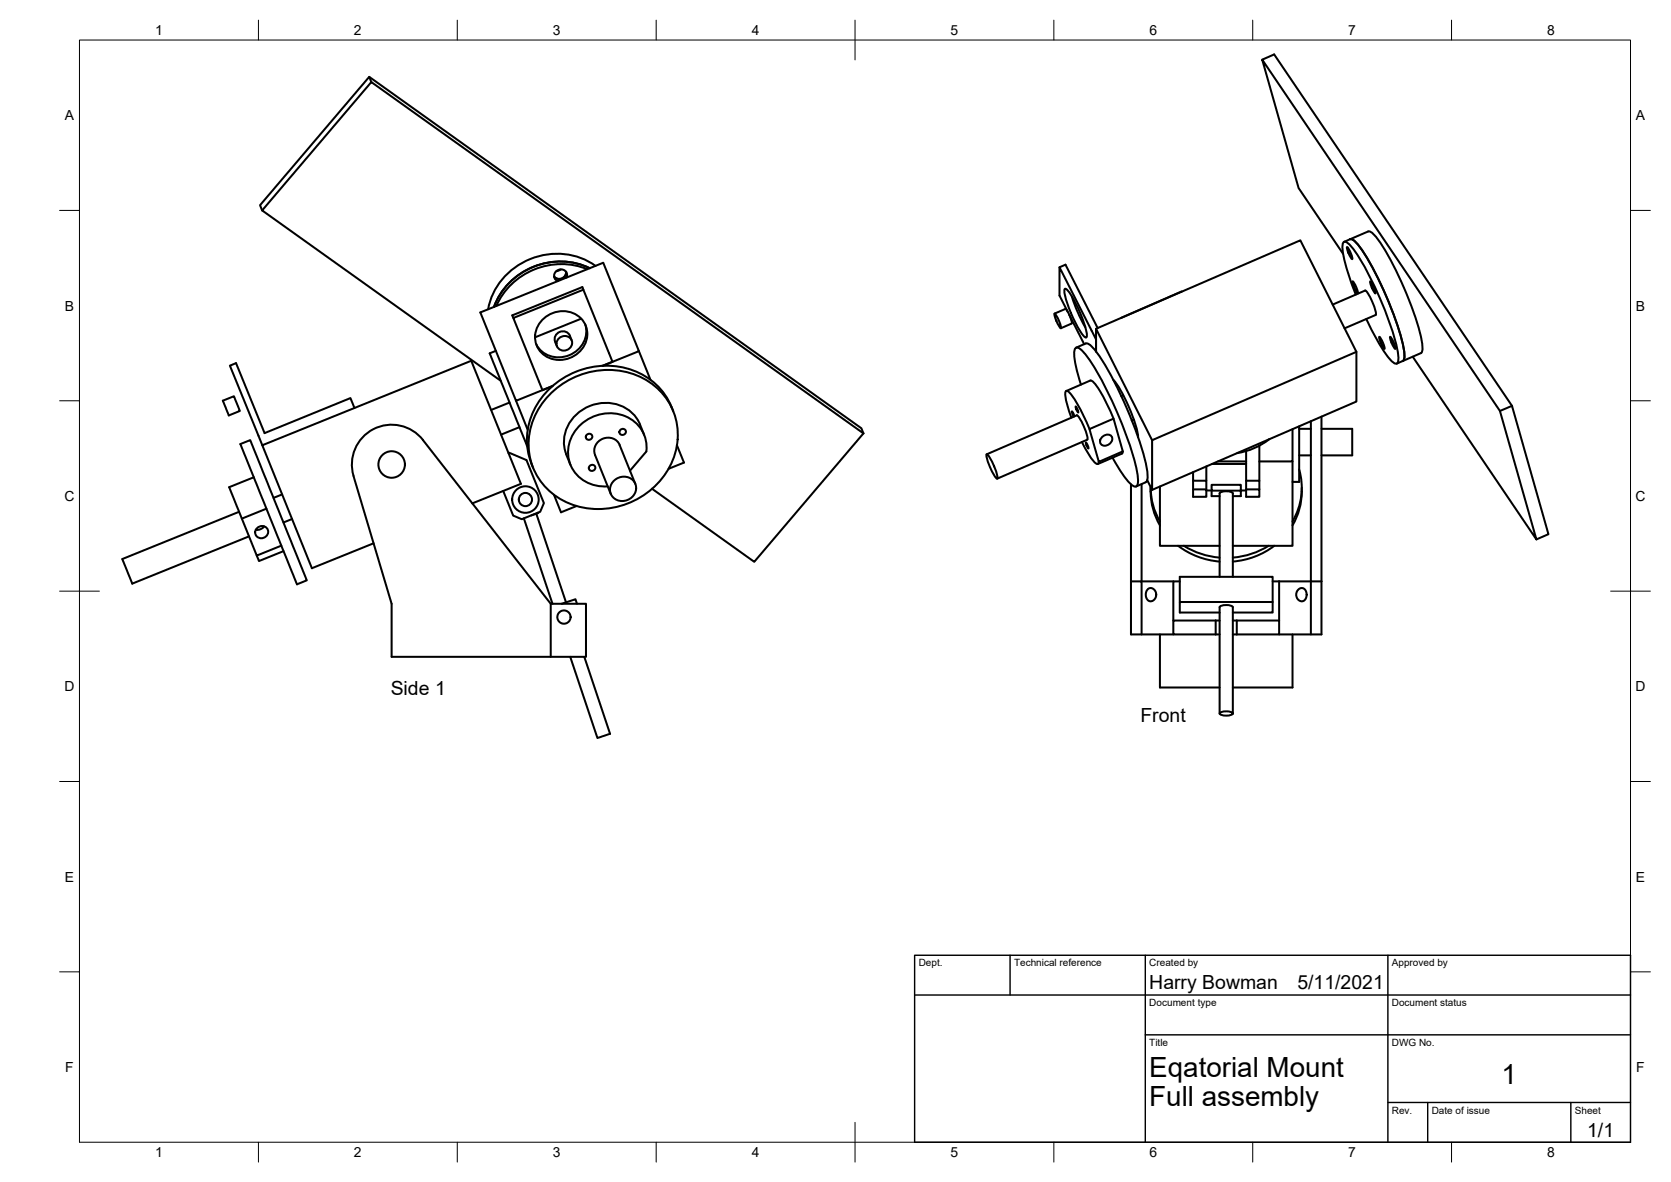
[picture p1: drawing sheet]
<svg xmlns="http://www.w3.org/2000/svg" width="420mm" height="297mm" viewBox="0 0 420 297" stroke-linecap="round" stroke-linejoin="round" font-family="sans-serif">
<!-- layer: Visible -->
<g fill="none" stroke="#000" stroke-width=".51">
<path d="M92.8 19.3l123.8 88.3 .5 1.3M317.4 15l3-1.3 59.8 88.3M93.4 20.6l-.6-1.3-27.4 32.3 .5 1.3M344 58.2l-6 2.6M344 58.2a2.34 2.34 0 0 1 1.9 1.3 78.2 78.2 0 0 1 11.7 27 2.34 2.34 0 0 1-.3 2.3l-4.6 1.9M120.8 78.5l30.9-12.5 9 22.3-9.2 3.7 2.5-1.1-7.3-18.1-17.6 7.1 7.3 18.2 2.5-1.1-9.1 3.7zM141 67.7l-1.1 .4M142.3 68.3a1.71 1.71 0 0 1-1 1.7 1.71 1.71 0 0 1-2-.5M142.5 69.8a1.56 1.56 0 0 0-1-2 1.56 1.56 0 0 0-1.9 .8 1.56 1.56 0 0 0 .6 2.1M146.7 72.8l-.3-.7-17.6 7.2 .3 .6M147.7 67.7a17.9 17.9 0 0 0-22.9 9.2M148.3 67.4a17.8 17.8 0 0 0-24.1 9.7"/>
<path d="M149.7 66.8a17.6 17.6 0 0 0-27 10.9M265.2 78.8a6.6 6.6 0 0 1 1.5 3.7 6.6 6.6 0 0 1-1.5-3.7zM266.4 67.2l1.5-.7 8.1 15.9M267.7 72.7l.2-.1a11.4 11.4 0 0 1 3.2 5 20.5 20.5 0 0 1 2.2 6.8l-.2 .4a11.4 11.4 0 0 1-3.3-5 20.5 20.5 0 0 1-2.2-6.9zM267.9 77.6l-2.7 1.2M267.9 77.6a6.7 6.7 0 0 1 1.6 3.7l-2.8 1.2M268.5 78.3l-2.1-4v-7.1l9.2 18.1v3.1v-5.8l51.4-22.2 14.1 28v12.5l-51.4 22.2M268.9 79.1l3.7 7.4M269.5 74.5a37.1 37.1 0 0 0 3.4 7.7M297.1 73.3l-15.2 6.6M335.1 76.5l8.2-3.5a11 11 0 0 1 2.6 6.1l-7.8 3.4M337.7 63.8l-11.2-16.5-9.1-32.3 59.7 88.3"/>
<path d="M338.7 62.1a5.3 5.3 0 0 1 1.3 3 5.3 5.3 0 0 1-1.3-3zM339.5 60.1a2.34 2.34 0 0 1 1.9 1.3 78.2 78.2 0 0 1 11.7 27 2.34 2.34 0 0 1-.4 2.3M340.1 70.7a5.3 5.3 0 0 1 1.3 3 5.3 5.3 0 0 1-1.3-3zM340.9 74a39.4 39.4 0 0 1-3.3-12.4l.3-.8a1.81 1.81 0 0 1 1.8 1 75.6 75.6 0 0 1 10.5 21.6l1.3 5.1a4.5 4.5 0 0 1-.1 2.7l-.3 .2a2.86 2.86 0 0 1-1.9-1.5l-3.1-4.6-2.6-5.1M344.6 70.7a5.3 5.3 0 0 1 1.2 3 5.3 5.3 0 0 1-1.2-3zM124.7 88.2l-1.6 .6 9.4 23.3M125.9 95.7l-60-42.8 27.5-32.3 123.7 88.3M136.5 80.3a6.6 6.6 0 0 1 11 2.1 6.8 6.8 0 0 1-3 7 6.8 6.8 0 0 1-7.6-.1 5.8 5.8 0 0 1-.4-9zM138.7 98.7a20 20 0 0 1 25.3-2.2 16.3 16.3 0 0 1 2.9 23.2 20.1 20.1 0 0 1-27.6 4.7 16.3 16.3 0 0 1-2.8-23.2zM139.6 85.9l.4 1.1M140.6 85a1.89 1.89 0 0 1 3.2 .6 1.89 1.89 0 0 1-2 2.5 1.75 1.75 0 0 1-1.8-1.1 1.75 1.75 0 0 1 .6-2zM143.7 85.5a2.22 2.22 0 0 0-3-2.1 1.91 1.91 0 0 0-1.1 2.4"/>
<path d="M146.2 80.1l-11.7 4.7M147.1 81.5a6.8 6.8 0 0 1-8.8 8 5.9 5.9 0 0 1-3.5-3M160.7 88.3l2.9 7.2M268.1 98.3l6-2.7a1.81 1.81 0 0 1 1.4 1.1l2.2 3.6 2.3 4.9M270.6 87.4l2.4-1.1a2.34 2.34 0 0 1 2 1.3 79.4 79.4 0 0 1 10.7 20.9 40.3 40.3 0 0 1 2.9 11.3l-.3 1.1-.2 .3M271.8 96.7l-.9-3.2-.8-3.6a3.1 3.1 0 0 1 .3-2.4 1.42 1.42 0 0 1 1.7 .7 60.8 60.8 0 0 1 8.8 15.4 60.8 60.8 0 0 1 5.2 17 1.42 1.42 0 0 1-.6 1.7 6.4 6.4 0 0 1-3.3-3.3l-2.5-4M275.6 82.6l14.1 28M279.9 95.5a35.3 35.3 0 0 1 6.3 14.4M282.4 99.3l-.5 .2M341.1 88.4l-51.4 22.2v12.5l-1.2-2.4M346.8 84.6a5.3 5.3 0 0 1 1.3 3.1 5.3 5.3 0 0 1-1.3-3.1zM349.6 84.6a5.3 5.3 0 0 1 1.2 3.1 5.3 5.3 0 0 1-1.2-3.1z"/>
<path d="M352.7 90.7l-1.5 .7M355.2 89.6l31.1 46-9.2-32.3M56 100.7l2.8-1.1 1.5 3.7-2.8 1.1zM60.4 111.6l2.5-1 14.2 35.2-2.4 1zM63.8 119.9l-6.2 2.5 3.2 7.9M88.9 119.6l9.6 32.1v13.4h48.8v-13.4h-8.8M88.9 119.6a10 10 0 0 1 5-11.8 10 10 0 0 1 12.5 2.8l32.1 41.1v13.4M89.1 102.5l-1-2.5-21.6 8.8-7.1-17.5-1.6 .6 8.2 20M127.8 113.9l.2-.1 4.4 1.8 4.4 10.8-1 2.2-4.6 1.9-2.2-.9-2.5-6.2M128.1 101.2l-4.6 1.8M129.8 100.7l2.9 7.3M130.6 107.3l-4.6 1.9"/>
<path d="M133.6 116.5l.4 1.1M158.4 118.3l4.1-4.9a8.9 8.9 0 0 0-10.6-9.5 9.9 9.9 0 0 0-8.7 12.1 9.1 9.1 0 0 0 9.6 6.2M160.9 106.7l1.1 2.6M160.9 106.7a9.8 9.8 0 0 0-14.8-3.5 9.3 9.3 0 0 0-3.7 11l1 2.6M169.3 103.3a17.7 17.7 0 0 0-21-10.9 19.2 19.2 0 0 0-15.8 19.3l.6 3.2 .5 1.6M170.2 111.9l1.8 4.4-3.9 1.5M217.1 108.9l-27.4 32.3-25.7-18.4M248.1 114.2a12 12 0 0 1 2.7 6l-.1 .1a12 12 0 0 1-2.7-6zM269.4 104.9l-1.4-4.4-.2-1.5 .2-.7a1.11 1.11 0 0 1 1.3 .7 38.4 38.4 0 0 1 4.6 8.8M270.2 104.6l-.7-1.2 .5 1.3M270.5 102.1l.4 .8 .2 .8-.5-.8zM270.7 104.4a11 11 0 0 1 2.7 6.1l-22.7 9.8"/>
<path d="M270.7 104.4l-22.6 9.8M272 111.1l2.5 4.2a2.44 2.44 0 0 0 1.5 1.3l.3-.6M273 111.2l.5 .7 .2 .8-.5-.8zM273.9 107.8l6.1-2.6 2.3 8.2-6 2.7zM277.2 109.8a1.44 1.44 0 0 1 2.5 .4 1.76 1.76 0 0 1-1.1 1.6 1.76 1.76 0 0 1-1.9-.4 1.45 1.45 0 0 1 .5-1.6zM282.1 114l-6.1 2.6M282.3 113.4l-.2 .6M285.1 105.4l-.5 .3M300 118.6v6.2h3.3v-1.8h-3.3M303.3 117.2v3.6M304.8 116.6h8.5M306.2 116h7.1"/>
<path d="M313.3 113.4v11.4h3.4v-1.8h-3.4M316.7 112v8.8M319.2 110.4a17.3 17.3 0 0 1-8.1 3.5M325 107.9v8.1h-8.3M325 116v21.2h-15M326.7 117.9a16.5 16.5 0 0 1-1.7 13.1M326.7 107.1v14h-1.7M326.7 114.4h2.9M326.7 107.8h2.9M329.6 105.8v40.3h2.7M332.3 104.7v41.4M332.3 107.8h7.7v6.6h-7.7"/>
<path d="M377.1 103.3l3.1-1.3 9.1 32.2-3 1.4M60.1 128.6l-29.3 11.9 .1 .3 2.4 5.9 29.3-11.9M64.7 132.6a1.57 1.57 0 0 1 2.7 .6 1.57 1.57 0 0 1-1.7 2.1 1.47 1.47 0 0 1-1.5-1 1.47 1.47 0 0 1 .5-1.7zM66.4 132.3l-.8 .7-1.3 .1M67 127.8l-6.2 2.5 3.8 9.3 6.1-2.5M70.9 124.3l-2.1 .8M71.3 138.5l-6.2 2.5-.5-1.4M73.4 130.4l-2.1 .9M118.8 126.5l12.2-4.9-12.5-30.9-52.5 21.2 12.4 30.9 15.5-6.3M131.7 130.3l7.2 21.4M134.9 129.1l7.4 22.3M135.3 128.8l-1.7 .7"/>
<path d="M139.3 124.4l1.8 4.3 3.8-1.5M154.5 120.7a3.1 3.1 0 0 1 3.7-.6 3.1 3.1 0 0 1 1.6 3.4 3.3 3.3 0 0 1-3.2 2.4 3.3 3.3 0 0 1-3.2-2.4 3.1 3.1 0 0 1 1.1-2.8zM159.7 121.6l-3.9-9.8a3.4 3.4 0 0 0-4.2-1.5 3.4 3.4 0 0 0-2 4l4 9.8M284.4 121.7v24.4h2.6v13.3M287 121.7v24.4h8M288.1 121.2l-2.5 1.1M289.3 122.6v1M289.3 123.6a16.6 16.6 0 0 0 2.4 8.4M289.3 122.4a16.6 16.6 0 0 0 2.4 8.6M291.7 122.3v14.9h15M296.2 137.2a19.8 19.8 0 0 0 10.5 3.9M297.7 137.2a20 20 0 0 0 9 2.9"/>
<path d="M300 120.8h3.3v2.2M303.3 123.3h1.4M304.7 123.3v1.4h2M306.7 124a2.83 2.83 0 0 1 3.3 0M306.7 124v21M310 124v21M312 123.3h-7.3v-1.5h7.3v2.9h-2M312 123.3h1.3M313.3 120.8h3.4v2.2M319 137.2a20 20 0 0 1-9 2.9M320.4 137.2a19.8 19.8 0 0 1-10.4 3.9M327.3 122.6a16.9 16.9 0 0 1-2.3 9.4"/>
<path d="M141.2 151.7l3.5-1.1 .4 1.1M284.4 146.1v13.3h10.6M288.6 148.1l.4-.3h.6l.5 .3 .5 .6v1.3l-.3 .6-.5 .4-.6 .1-.4-.2-.6-.6-.1-1.2zM291.7 159.4v13.4h15M296.7 146.1h-1.7v9.8M296.7 151.3h23.3M305.7 155.9h-10.7v3.5h10.7M305.7 155.9v3.5M305.7 155.9h1M305.7 159.4h1M306.7 153.9h-10v-8.9h23.3v8.9h-10M306.7 152.6a2.83 2.83 0 0 1 3.3 0"/>
<path d="M306.7 152.6v26.7M310 155.9h1M310 159.4h1M310 152.6v26.7M311 155.9h10.6v3.5h-10.6M311 155.9v3.5M320 146.1h1.6M321.6 146.1h8v13.3M321.6 146.1v9.8M325 159.4v13.4h-15M326.4 148.2l.6-.4h.6l.5 .3 .3 .5 .1 .7-.1 1-.7 .7h-.8l-.8-.7-.2-1zM332.3 146.1v13.3h-10.7"/>
<path d="M143.4 165.1l6.8 20.4 3.2-1.1-6.5-19.3M306.7 179.1a3.1 3.1 0 0 1 3.3 .2 2.83 2.83 0 0 1-3.3 0z"/>
<circle cx="98.5" cy="116.7" r="3.3"/>
<circle cx="148.1" cy="109.7" r=".81"/>
<circle cx="148.9" cy="117.5" r=".81"/>
<circle cx="156.5" cy="108.5" r=".81"/>
<circle cx="132.1" cy="125.5" r="1.66"/>
<circle cx="132.1" cy="125.5" r="3.3"/>
<circle cx="141.8" cy="155.1" r="1.67"/>
</g>
<!-- layer: Border -->
<g fill="none" stroke="#000" stroke-width=".25">
<path d="M20 10.1h390v276.9h-390zM65 5.1v5M115 5.1v5M165 5.1v5M215 5.1v10M265 5.1v5M315 5.1v5M365 5.1v5M15 52.9h5M410 52.9h5M15 100.7h5M410 100.7h5"/>
<path d="M15 148.6h10M405 148.6h10M15 196.4h5M410 196.4h5M15 244.2h5M410 244.2h5M65 287v5M115 287v5M165 287v5M215 282.1v9.9M265 287v5M315 287v5"/>
<path d="M365 287v5"/>
</g>
<!-- layer: TitleBlock -->
<path d="M230 240.1h180v46.9h-180zM230 250h180M254 240.1v9.9M288 240.1v46.9M349 240.1v46.9M288 260.1h122M349 277.1h61M359 277.1v9.9M395 277.1v9.9" fill="none" stroke="#000" stroke-width=".36"/>
<g font-size="7">
<text x="289" y="270.6">Eqatorial Mount</text>
<text x="377.5" y="272.3">1</text>
<text x="289" y="278.1">Full assembly</text>
</g>
<g font-size="4.9">
<text x="98.2" y="174.6">Side 1</text>
<text x="286.7" y="181.3">Front</text>
<text x="289" y="248.5">Harry Bowman</text>
<text x="326.2" y="248.5">5/11/2021</text>
<text x="399.1" y="285.7">1/1</text>
</g>
<g font-size="3.5">
<text x="39" y="8.8">1</text>
<text x="89" y="8.8">2</text>
<text x="139" y="8.8">3</text>
<text x="189" y="8.8">4</text>
<text x="239" y="8.8">5</text>
<text x="289" y="8.8">6</text>
<text x="339" y="8.8">7</text>
<text x="389" y="8.8">8</text>
<text x="16.3" y="30.2">A</text>
<text x="411.3" y="30.2">A</text>
<text x="16.3" y="78">B</text>
<text x="411.3" y="78">B</text>
<text x="16.2" y="125.9">C</text>
<text x="411.2" y="125.9">C</text>
<text x="16.2" y="173.7">D</text>
<text x="411.2" y="173.7">D</text>
<text x="16.3" y="221.6">E</text>
<text x="411.3" y="221.6">E</text>
<text x="16.4" y="269.4">F</text>
<text x="411.4" y="269.4">F</text>
<text x="39" y="290.8">1</text>
<text x="89" y="290.8">2</text>
<text x="139" y="290.8">3</text>
<text x="189" y="290.8">4</text>
<text x="239" y="290.8">5</text>
<text x="289" y="290.8">6</text>
<text x="339" y="290.8">7</text>
<text x="389" y="290.8">8</text>
</g>
<g font-size="2.5">
<text x="231" y="242.9">Dept.</text>
<text x="255" y="242.9">Technical reference</text>
<text x="289" y="242.9">Created by</text>
<text x="350" y="242.9">Approved by</text>
<text x="289" y="252.8">Document type</text>
<text x="350" y="252.8">Document status</text>
<text x="289" y="262.9">Title</text>
<text x="350" y="262.9">DWG No.</text>
<text x="350" y="279.9">Rev.</text>
<text x="360" y="279.9">Date of issue</text>
<text x="396" y="279.9">Sheet</text>
</g>
</svg>
